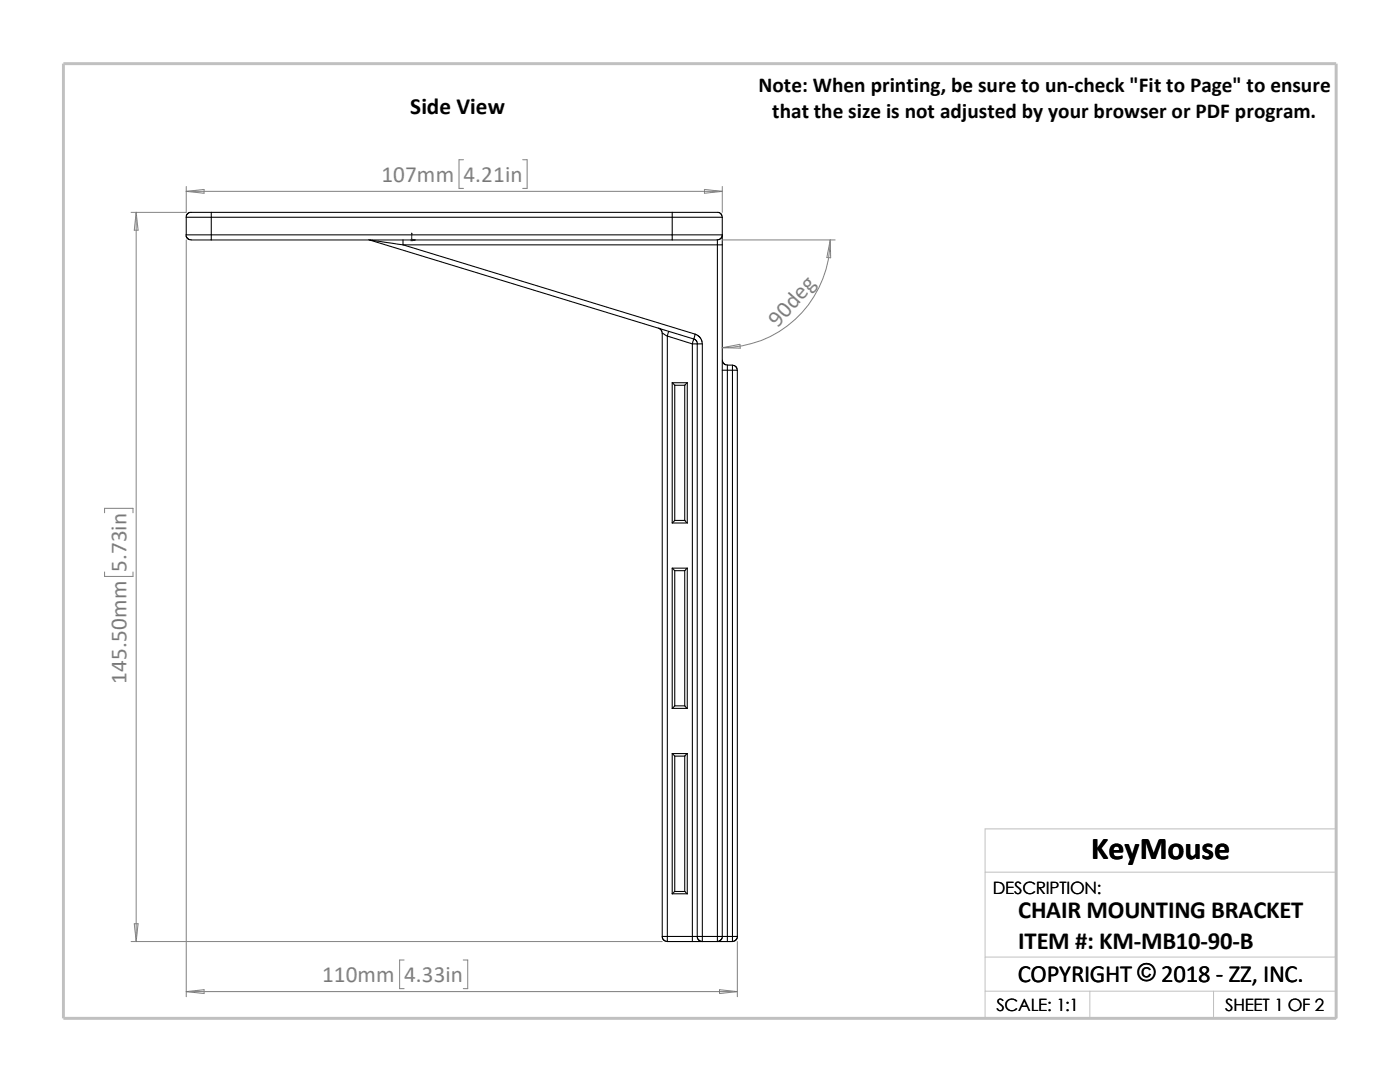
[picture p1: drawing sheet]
<svg xmlns="http://www.w3.org/2000/svg" width="279mm" height="216mm" viewBox="0 0 279 216" stroke-linecap="round" stroke-linejoin="round" font-family="sans-serif">
<path d="M196.6 174h70.1M196.6 191h70.1M196.6 197.8h70.1M217.5 197.8v5.4M242.2 197.8v5.4M26.8 203.2h239.9v-37.8h-70.1v37.8" fill="none" stroke="#c0c0c0" stroke-width=".2"/>
<path d="M12.7 12.7h254v190.5h-254z" fill="none" stroke="#c0c0c0" stroke-width=".59"/>
<g fill="none" stroke="#000" stroke-width=".21">
<path d="M37.1 46.9l.2 .5 .5 .4 4.4 .1M37.2 43.3v3.6h5M37.2 43.3h5M42.2 47.9h92M42.2 46.9h92M42.2 43.3v3.6M42.2 43.3h92M42.2 42.4h92M42.2 42.4h-4.4l-.5 .3-.1 .6M42.2 46.9v1M42.2 42.4v.9M73.6 47.8l.3 .1"/>
<path d="M73.9 47.9l6.5 1M73.9 47.9l64.6 19.7M80.4 47.9v1M80.4 48.9h62.8M80.4 48.9l58.3 17.8M134.2 43.3h9.9M134.2 47.9h9M134.2 42.4h9.2l.5 .3 .2 .6M134.2 42.4v.9M134.2 46.9v1M134.2 46.9h9.9M134.2 43.3v3.6"/>
<path d="M143.2 48.9v138M143.2 47.9v1M143.2 48.9h.9M144.1 46.9v2M144.1 43.3v3.6M144.1 48.9v138M144.2 46.9l-.4 .7-.6 .3M131.4 65.5l.6 .4 .2 .6M132.2 66.5l1 .6M132.2 66.5v120.4M133.2 67.1l5 1.5M133.2 67.1v119.8"/>
<path d="M133.4 66.1l-.2 1M134.2 76.4l.5 .5M134.2 76.4v28M134.2 76.4h3M134.7 76.9v26.9M134.7 76.9h2M136.7 76.9v26.9M137.2 76.4l-.5 .5M137.2 76.4v28M138.2 68.6v118.3M138.2 68.6h.9M138.5 67.6l.5 .4 .2 .6"/>
<path d="M138.5 67.6l-.3 1M138.7 66.7l.6 .2 .5 .6 .4 1.1M138.7 66.7l-.2 .9M139.1 68.6v118.3M139.1 68.6h1.1M140.2 68.6v118.3M144.1 73.9h1.1M144.2 71.9l.2 .6 .8 .4M145.2 72.9v1M145.2 72.9h1v1M145.2 73.9v113M145.2 73.9h1"/>
<path d="M146.2 73.9v113M146.2 73.9h1M146.2 72.9l.6 .2 .4 .8M147.2 73.9v113h-1M134.2 113.4l.5 .5M134.2 113.4v28M134.2 113.4h3M134.2 104.4h3M134.7 113.9v26.9M134.7 113.9h2M134.7 103.8h2M134.7 103.8l-.5 .6"/>
<path d="M136.7 113.9v26.9M136.7 103.8l.5 .6M137.2 113.4l-.5 .5M137.2 113.4v28M134.2 150.4l.5 .5M134.2 150.4v28M134.2 141.4h3M134.2 150.4h3M134.7 150.9v27M134.7 140.8h2M134.7 150.9h2M134.7 140.8l-.5 .6"/>
<path d="M136.7 150.9v27M136.7 140.8l.5 .6M137.2 150.4l-.5 .5M137.2 150.4v28M134.2 178.4h3M134.7 177.9h2M134.7 177.9l-.5 .5M136.7 177.9l.5 .5M132.2 186.9l.2 .6 .8 .4M132.2 186.9h1M133.2 186.9h5M133.2 187.9h5"/>
<path d="M133.2 186.9v1M138.2 186.9h.9M138.2 186.9v1M138.2 187.9h2M139.1 186.9h1.1M139.1 186.9l.1 .3 .3 .4 .7 .3M140.2 186.9v1M140.2 186.9h3M140.2 187.9h3M143.2 186.9v1M143.2 186.9h.9M143.2 187.9h2"/>
<path d="M144.1 186.9h1.1M144.2 186.9l-.4 .7-.6 .3M145.2 186.9v1M145.2 186.9h1M145.2 187.9h1M146.2 186.9v1M147.2 186.9l-.4 .7-.6 .3"/>
</g>
<g fill="#00f" stroke="#00f" stroke-width=".2">
<path d="M82.5 47.8l.3 .1-.3 .1z"/>
<path d="M82.2 46.5l.1 .4h-.2z"/>
</g>
<path d="M82 47.9h.8M82 47.8l.3 .2M82.2 46.5v1.5M82.3 47.8l-.3 .2" fill="none" stroke="#00f" stroke-width=".2"/>
<g fill="none" stroke="#808080" stroke-width=".2">
<path d="M37.2 37.2v5.2h-11M37.2 38.2l3.5-.4v.8zM37.2 38.2h106.9M92.5 31.9h-.9v5.7h.9M104.3 31.9h.9v5.7h-.9M140.6 37.8l3.5 .4-3.5 .4zM144.1 37.2v5.2M27.2 42.4v145.5M27.2 42.4l.4 3.5h-.8zM37.2 47.9v151M144.1 47.9h22.6M165.7 47.9a21.6 21.6 0 0 1-21.6 21.5"/>
<path d="M165.7 47.9l.1 3.5h-.8zM144.1 69.4l3.6-.7v.8zM20.9 102.3v-.9h5.6v.9M20.9 114.1v.9h5.6v-.9M26.2 187.9h106M26.8 184.3h.8l-.4 3.6zM37.2 197.9l3.5-.4v.7zM37.2 197.9h110M80.6 191.6h-.8v5.7h.8M92.5 191.6h.8v5.7h-.8M143.6 197.5l3.6 .4-3.6 .3zM147.2 187.9v11"/>
</g>
<text font-size="6.4" x="217.8" y="171.4">KeyMouse</text>
<g font-size="4.9">
<text x="203.2" y="183.2">CHAIR MOUNTING BRACKET</text>
<text x="203.2" y="189.3">ITEM #: KM-MB10-90-B</text>
<text x="203.1" y="195.9">COPYRIGHT © 2018 - ZZ, INC.</text>
<text x="227" y="195.8">©</text>
</g>
<text font-size="4.6" x="81.9" y="22.7">Side View</text>
<g font-size="4.6" fill="#808080">
<text x="76.1" y="36.4">107mm</text>
<text x="92.5" y="36.4">4.21in</text>
<text x="155.3" y="65.5" transform="rotate(-48 155.3 65.5)">90deg</text>
<text x="25.2" y="114.1" transform="rotate(-90 25.2 114.1)">5.73in</text>
<text x="25.2" y="136.4" transform="rotate(-90 25.2 136.4)">145.50mm</text>
<text x="64.3" y="196">110mm</text>
<text x="80.6" y="196">4.33in</text>
</g>
<g font-size="4.2">
<text x="151.4" y="18.3">Note: When printing, be sure to un-check &quot;Fit to Page&quot; to ensure</text>
<text x="154.1" y="23.5">that the size is not adjusted by your browser or PDF program.</text>
</g>
<g font-size="3.4">
<text x="198.2" y="178.5">DESCRIPTION:</text>
<text x="198.8" y="201.7">SCALE: 1:1</text>
<text x="244.5" y="201.7">SHEET 1 OF 2</text>
</g>
</svg>
